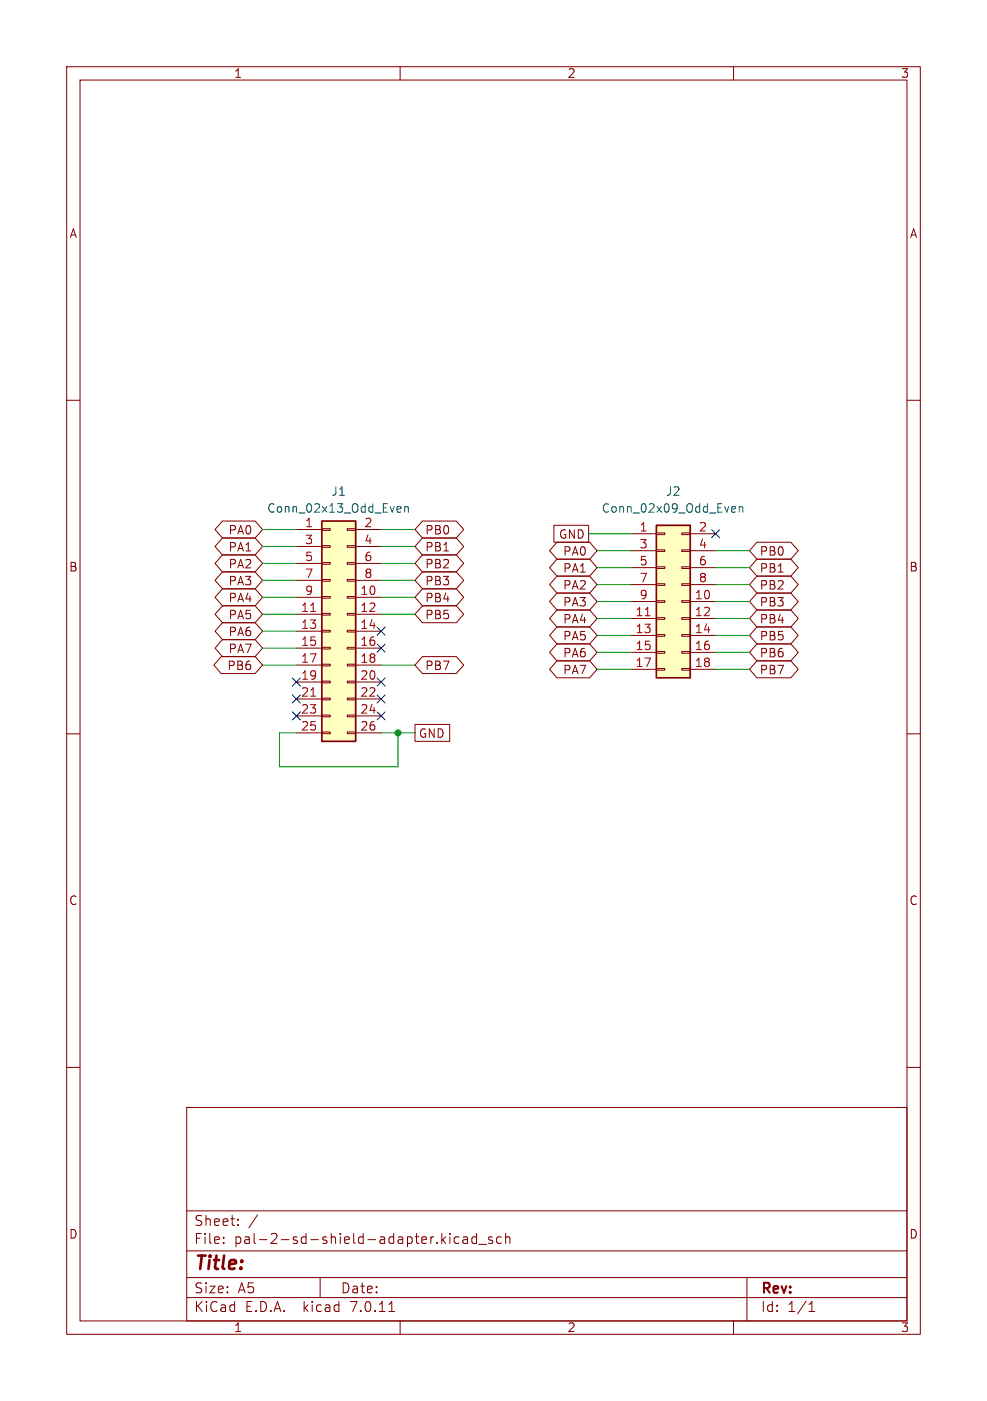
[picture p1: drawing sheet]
<svg xmlns="http://www.w3.org/2000/svg" width="148mm" height="210mm" viewBox="0 0 148 210" stroke-linecap="round" stroke-linejoin="round" font-family="sans-serif">
<g fill="none" stroke="#840000" stroke-width=".15">
<path d="M10 10h128v190h-128zM12 12h124v186h-124zM60 10v2M110 10v2M10 60h2M136 60h2M33.4 78.1h4.9l1.1 1.3-1.1 1.2h-4.9l-1.2-1.2zM44.4 79.4h3.9M48.3 79.2h1.2v.3h-1.2zM52.1 79.2h1.2v.3h-1.2zM53.3 79.4h3.8M63.3 78.1h5.1l1.1 1.3-1.1 1.2h-5.1l-1.1-1.2z"/>
<path d="M83.1 78.7h5.2v2.6h-5.2zM98.4 79.9h1.3v.2h-1.3zM102.2 79.9h1.3v.2h-1.3zM33.2 98.4h5.1l1.1 1.3-1.1 1.3h-5.1l-1.1-1.3zM33.4 93.3h4.9l1.1 1.3-1.1 1.3h-4.9l-1.2-1.3zM33.4 88.3h4.9l1.1 1.2-1.1 1.3h-4.9l-1.2-1.3zM33.4 95.9h4.9l1.1 1.3-1.1 1.2h-4.9l-1.2-1.2zM33.4 80.6h4.9l1.1 1.3-1.1 1.3h-4.9l-1.2-1.3zM33.4 83.2h4.9l1.1 1.3-1.1 1.2h-4.9l-1.2-1.2zM33.4 85.7h4.9l1.1 1.3-1.1 1.3h-4.9l-1.2-1.3zM33.4 90.8h4.9l1.1 1.3-1.1 1.2h-4.9l-1.2-1.2zM44.4 89.5h3.9"/>
<path d="M44.4 92.1h3.9M44.4 94.6h3.9M44.4 97.2h3.9M44.4 99.7h3.9M44.4 81.9h3.9M44.4 84.5h3.9M44.4 87h3.9M48.3 99.6h1.2v.2h-1.2zM48.3 97h1.2v.3h-1.2zM48.3 94.5h1.2v.2h-1.2zM48.3 91.9h1.2v.3h-1.2zM48.3 89.4h1.2v.3h-1.2z"/>
<path d="M48.3 86.9h1.2v.2h-1.2zM48.3 84.3h1.2v.3h-1.2zM48.3 81.8h1.2v.2h-1.2zM52.1 99.6h1.2v.2h-1.2zM52.1 97h1.2v.3h-1.2zM52.1 94.5h1.2v.2h-1.2zM52.1 91.9h1.2v.3h-1.2zM52.1 89.4h1.2v.3h-1.2zM52.1 86.9h1.2v.2h-1.2zM52.1 84.3h1.2v.3h-1.2zM52.1 81.8h1.2v.2h-1.2zM53.3 89.5h3.8"/>
<path d="M53.3 92.1h3.8M53.3 94.6h3.8M53.3 97.2h3.8M53.3 99.7h3.8M53.3 81.9h3.8M53.3 84.5h3.8M53.3 87h3.8M63.3 88.3h5.1l1.1 1.2-1.1 1.3h-5.1l-1.1-1.3zM63.3 80.6h5.1l1.1 1.3-1.1 1.3h-5.1l-1.1-1.3zM63.3 83.2h5.1l1.1 1.3-1.1 1.2h-5.1l-1.1-1.2zM63.3 85.7h5.1l1.1 1.3-1.1 1.3h-5.1l-1.1-1.3zM63.3 98.4h5.1l1.1 1.3-1.1 1.3h-5.1l-1.1-1.3z"/>
<path d="M63.3 90.8h5.1l1.1 1.3-1.1 1.2h-5.1l-1.1-1.2zM83.5 94h4.9l1.1 1.3-1.1 1.2h-4.9l-1.1-1.2zM83.5 96.5h4.9l1.1 1.3-1.1 1.3h-4.9l-1.1-1.3zM83.5 91.4h4.9l1.1 1.3-1.1 1.3h-4.9l-1.1-1.3zM83.5 99.1h4.9l1.1 1.2-1.1 1.3h-4.9l-1.1-1.3zM83.5 86.4h4.9l1.1 1.2-1.1 1.3h-4.9l-1.1-1.3zM83.5 81.3h4.9l1.1 1.3-1.1 1.2h-4.9l-1.1-1.2zM83.5 83.8h4.9l1.1 1.3-1.1 1.3h-4.9l-1.1-1.3zM83.5 88.9h4.9l1.1 1.3-1.1 1.2h-4.9l-1.1-1.2zM94.6 80h3.8M94.6 90.2h3.8M94.6 92.7h3.8"/>
<path d="M94.6 95.3h3.8M94.6 97.8h3.8M94.6 82.6h3.8M94.6 85.1h3.8M94.6 87.6h3.8M98.4 97.7h1.3v.2h-1.3zM98.4 95.1h1.3v.3h-1.3zM98.4 92.6h1.3v.2h-1.3zM98.4 90h1.3v.3h-1.3zM98.4 87.5h1.3v.3h-1.3zM98.4 85h1.3v.2h-1.3zM98.4 82.4h1.3v.3h-1.3z"/>
<path d="M102.2 97.7h1.3v.2h-1.3zM102.2 95.1h1.3v.3h-1.3zM102.2 92.6h1.3v.2h-1.3zM102.2 90h1.3v.3h-1.3zM102.2 87.5h1.3v.3h-1.3zM102.2 85h1.3v.2h-1.3zM102.2 82.4h1.3v.3h-1.3zM103.5 80h3.8M103.5 90.2h3.8M103.5 92.7h3.8M103.5 95.3h3.8M103.5 97.8h3.8"/>
<path d="M103.5 82.6h3.8M103.5 85.1h3.8M103.5 87.6h3.8M113.5 96.5h5.1l1.1 1.3-1.1 1.3h-5.1l-1.1-1.3zM113.5 81.3h5.1l1.1 1.3-1.1 1.2h-5.1l-1.1-1.2zM113.5 86.4h5.1l1.1 1.2-1.1 1.3h-5.1l-1.1-1.3zM113.5 83.8h5.1l1.1 1.3-1.1 1.3h-5.1l-1.1-1.3zM113.5 88.9h5.1l1.1 1.3-1.1 1.2h-5.1l-1.1-1.2zM113.5 94h5.1l1.1 1.3-1.1 1.2h-5.1l-1.1-1.2zM113.5 91.4h5.1l1.1 1.3-1.1 1.3h-5.1l-1.1-1.3zM113.5 99.1h5.1l1.1 1.2-1.1 1.3h-5.1l-1.1-1.3zM10 110h2"/>
<path d="M44.4 102.2h3.9M44.4 104.8h3.9M44.4 107.3h3.9M44.4 109.9h3.9M48.3 109.7h1.2v.3h-1.2zM48.3 107.2h1.2v.2h-1.2zM48.3 104.6h1.2v.3h-1.2zM48.3 102.1h1.2v.3h-1.2zM52.1 109.7h1.2v.3h-1.2zM52.1 107.2h1.2v.2h-1.2zM52.1 104.6h1.2v.3h-1.2zM52.1 102.1h1.2v.3h-1.2z"/>
<path d="M53.3 102.2h3.8M53.3 104.8h3.8M53.3 107.3h3.8M53.3 109.9h3.8M62.2 108.6h5.2v2.5h-5.2zM94.6 100.3h3.8M98.4 100.2h1.3v.3h-1.3zM102.2 100.2h1.3v.3h-1.3zM103.5 100.3h3.8M136 110h2M10 160h2M136 160h2"/>
<path d="M28 166h108v32h-108zM28 194.5h108M28 191.5h108M28 187.5h108M28 181.5h108M33.5 186.3v.1M33.5 185.5v.1M35.7 183.6v.1M35.7 182.8v.1M38.6 182.1l-1.3 2M48 191.5v3M58.3 196.6h.9"/>
<path d="M60 198v2M67.5 184.9v.1M67.5 185.4v1M68.8 185.5l-.4-.1-.3 .3v.4l.1 .2h.6M69.5 185.5h.5l.1 .9M70.1 185.8h-.5a.29 .29 0 0 0-.2 .3 .29 .29 0 0 0 .2 .3l.5-.1M71.5 185.5l-.5-.1-.3 .3v.4l.2 .2h.6M71.5 184.9v1.5M71.8 186.5h1.2M73.8 185.5l-.3-.1-.3 .2 .1 .2 .5 .2v.3h-.6M75.2 185.5l-.5-.1-.2 .3v.4l.1 .2h.6M75.8 185.5a.37 .37 0 0 1 .7 .1v.8"/>
<path d="M75.8 184.9v1.5M110 198v2M112 191.5v6.5M121.3 196.6h.9M121.3 195.5l.4-.4v1.5"/>
</g>
<g fill="#ffffc2" stroke="#ffffc2" stroke-width=".15">
<path d="M98.4 78.7h5.1v22.9h-5.1z"/>
<path d="M48.3 78.1h5v33h-5z"/>
</g>
<path d="M48.3 78.1h5v33h-5zM98.4 78.7h5.1v22.9h-5.1z" fill="none" stroke="#840000" stroke-width=".25"/>
<path d="M46.6 91.7h.7M96.8 92.3h.7M46.6 104.4h.7" fill="none" stroke="#a90000" stroke-width=".15"/>
<path d="M59.7 75.9l.4 .1v.2l-.6 .2M60.1 76.7l-.4 .1M60.7 76.1l.2-.2 .3 .1v.8M60.7 75.9v.9M109.9 75.9l.3 .1 .1 .2-.6 .2M110.2 76.7l-.3 .1M110.9 76.1l.1-.2 .3 .1 .1 .8M110.9 75.9v.9" fill="none" stroke="#006464" stroke-width=".15"/>
<g fill="none" stroke="#009600" stroke-width=".15">
<path d="M39.4 79.4h5M57.1 79.4h5.1M39.4 94.6h5M39.4 81.9h5M39.4 84.5h5M39.4 89.5h5M39.4 99.7h5M39.4 92.1h5M39.4 87h5M39.4 97.2h5M57.1 81.9h5.1M57.1 84.5h5.1"/>
<path d="M57.1 89.5h5.1M57.1 99.7h5.1M57.1 92.1h5.1M57.1 87h5.1M88.3 80h6.3M89.5 95.3h5.1M89.5 82.6h5.1M89.5 85.1h5.1M89.5 97.8h5.1M89.5 92.7h5.1M89.5 87.6h5.1M89.5 90.2h5.1"/>
<path d="M107.3 95.3h5.1M107.3 82.6h5.1M107.3 85.1h5.1M107.3 97.8h5.1M107.3 92.7h5.1M107.3 87.6h5.1M107.3 90.2h5.1M44.4 109.9h-2.5v5h17.8v-5M57.1 109.9h5.1M89.5 100.3h5.1M107.3 100.3h5.1"/>
</g>
<g fill="none" stroke="#000084" stroke-width=".15">
<path d="M106.7 79.4l1.2 1.2M107.9 79.4l-1.2 1.2M56.5 94l1.3 1.2M56.5 96.5l1.3 1.3M57.8 94l-1.3 1.2M57.8 96.5l-1.3 1.3M43.8 101.6l1.3 1.2M43.8 106.7l1.3 1.2M43.8 104.2l1.3 1.2M45.1 101.6l-1.3 1.2M45.1 106.7l-1.3 1.2M45.1 104.2l-1.3 1.2"/>
<path d="M56.5 104.2l1.3 1.2M56.5 106.7l1.3 1.2M56.5 101.6l1.3 1.2M57.8 104.2l-1.3 1.2M57.8 106.7l-1.3 1.2M57.8 101.6l-1.3 1.2"/>
</g>
<circle cx="59.7" cy="109.9" r=".46" fill="#009600" stroke="#009600" stroke-width=".15"/>
<text font-size="2.8" fill="#840000" x="29" y="190.9">Title:</text>
<g font-size="2.1" fill="#840000">
<text x="29" y="184">Sheet:</text>
<text x="29" y="186.7">File:</text>
<text x="35.1" y="186.7">pal-2-sd-shield-adapter.kicad_sch</text>
<text x="29" y="196.9">KiCad</text>
<text x="29" y="194.1">Size:</text>
<text x="35.7" y="194.1">A5</text>
<text x="36.7" y="196.9">E.D.A.</text>
<text x="45.6" y="196.9">kicad</text>
<text x="51" y="194.1">Date:</text>
<text x="52.8" y="196.9">7.0.11</text>
<text x="114" y="194.3">Rev:</text>
<text x="114" y="196.9">Id:</text>
<text x="118.1" y="196.9">1/1</text>
</g>
<g font-size="1.8" fill="#840000">
<text x="35" y="11.9">1</text>
<text x="85" y="11.9">2</text>
<text x="135" y="11.9">3</text>
<text x="10.3" y="35.9">A</text>
<text x="136.3" y="35.9">A</text>
<text x="34.2" y="82.9">PA1</text>
<text x="34.2" y="80.3">PA0</text>
<text x="63.7" y="82.9">PB1</text>
<text x="63.7" y="80.3">PB0</text>
<text x="83.7" y="81">GND</text>
<text x="84.3" y="83.5">PA0</text>
<text x="113.8" y="83.5">PB0</text>
<text x="10.3" y="85.9">B</text>
<text x="34.2" y="85.4">PA2</text>
<text x="34.2" y="87.9">PA3</text>
<text x="63.7" y="85.4">PB2</text>
<text x="63.7" y="87.9">PB3</text>
<text x="84.3" y="88.6">PA2</text>
<text x="84.3" y="86">PA1</text>
<text x="113.8" y="88.6">PB2</text>
<text x="113.8" y="86">PB1</text>
<text x="136.3" y="85.9">B</text>
<text x="34.2" y="95.6">PA6</text>
<text x="34.2" y="90.5">PA4</text>
<text x="34.2" y="93">PA5</text>
<text x="63.7" y="90.5">PB4</text>
<text x="63.7" y="93">PB5</text>
<text x="84.3" y="93.7">PA4</text>
<text x="84.3" y="91.1">PA3</text>
<text x="113.8" y="91.1">PB3</text>
<text x="113.8" y="93.7">PB4</text>
<text x="34" y="100.6">PB6</text>
<text x="34.2" y="98.1">PA7</text>
<text x="63.7" y="100.6">PB7</text>
<text x="84.3" y="96.2">PA5</text>
<text x="84.3" y="98.7">PA6</text>
<text x="84.3" y="101.3">PA7</text>
<text x="113.8" y="98.7">PB6</text>
<text x="113.8" y="96.2">PB5</text>
<text x="113.8" y="101.3">PB7</text>
<text x="62.7" y="110.8">GND</text>
<text x="10.3" y="135.9">C</text>
<text x="136.3" y="135.9">C</text>
<text x="10.3" y="185.9">D</text>
<text x="136.3" y="185.9">D</text>
<text x="35" y="199.9">1</text>
<text x="85" y="199.9">2</text>
<text x="135" y="199.9">3</text>
</g>
<g font-size="1.8" fill="#006464">
<text x="40" y="77.1">Conn_02x13_Odd_Even</text>
<text x="49.6" y="74.5">J1</text>
<text x="90.1" y="77.1">Conn_02x09_Odd_Even</text>
<text x="99.8" y="74.5">J2</text>
</g>
<g font-size="1.8" fill="#a90000">
<text x="45.6" y="79.1">1</text>
<text x="45.6" y="81.7">3</text>
<text x="54.5" y="79.1">2</text>
<text x="54.5" y="81.7">4</text>
<text x="95.8" y="79.8">1</text>
<text x="95.8" y="82.3">3</text>
<text x="104.7" y="79.8">2</text>
<text x="104.7" y="82.3">4</text>
<text x="45.6" y="84.2">5</text>
<text x="45.6" y="86.7">7</text>
<text x="45.6" y="89.3">9</text>
<text x="53.9" y="89.3">10</text>
<text x="54.5" y="84.2">6</text>
<text x="54.5" y="86.7">8</text>
<text x="95.8" y="84.8">5</text>
<text x="95.8" y="87.4">7</text>
<text x="95.8" y="89.9">9</text>
<text x="104.1" y="89.9">10</text>
<text x="104.7" y="84.8">6</text>
<text x="104.7" y="87.4">8</text>
<text x="45" y="91.8">11</text>
<text x="45" y="94.4">13</text>
<text x="53.9" y="91.8">12</text>
<text x="53.9" y="94.4">14</text>
<text x="95.2" y="92.5">11</text>
<text x="95.2" y="95">13</text>
<text x="104.1" y="92.5">12</text>
<text x="104.1" y="95">14</text>
<text x="45" y="96.9">15</text>
<text x="45" y="99.4">17</text>
<text x="45" y="102">19</text>
<text x="53.9" y="96.9">16</text>
<text x="53.9" y="99.4">18</text>
<text x="53.9" y="102">20</text>
<text x="95.2" y="97.5">15</text>
<text x="95.2" y="100.1">17</text>
<text x="104.1" y="97.5">16</text>
<text x="104.1" y="100.1">18</text>
<text x="45" y="104.5">21</text>
<text x="45" y="107.1">23</text>
<text x="53.9" y="104.5">22</text>
<text x="53.9" y="107.1">24</text>
<text x="45" y="109.6">25</text>
<text x="53.9" y="109.6">26</text>
</g>
</svg>
